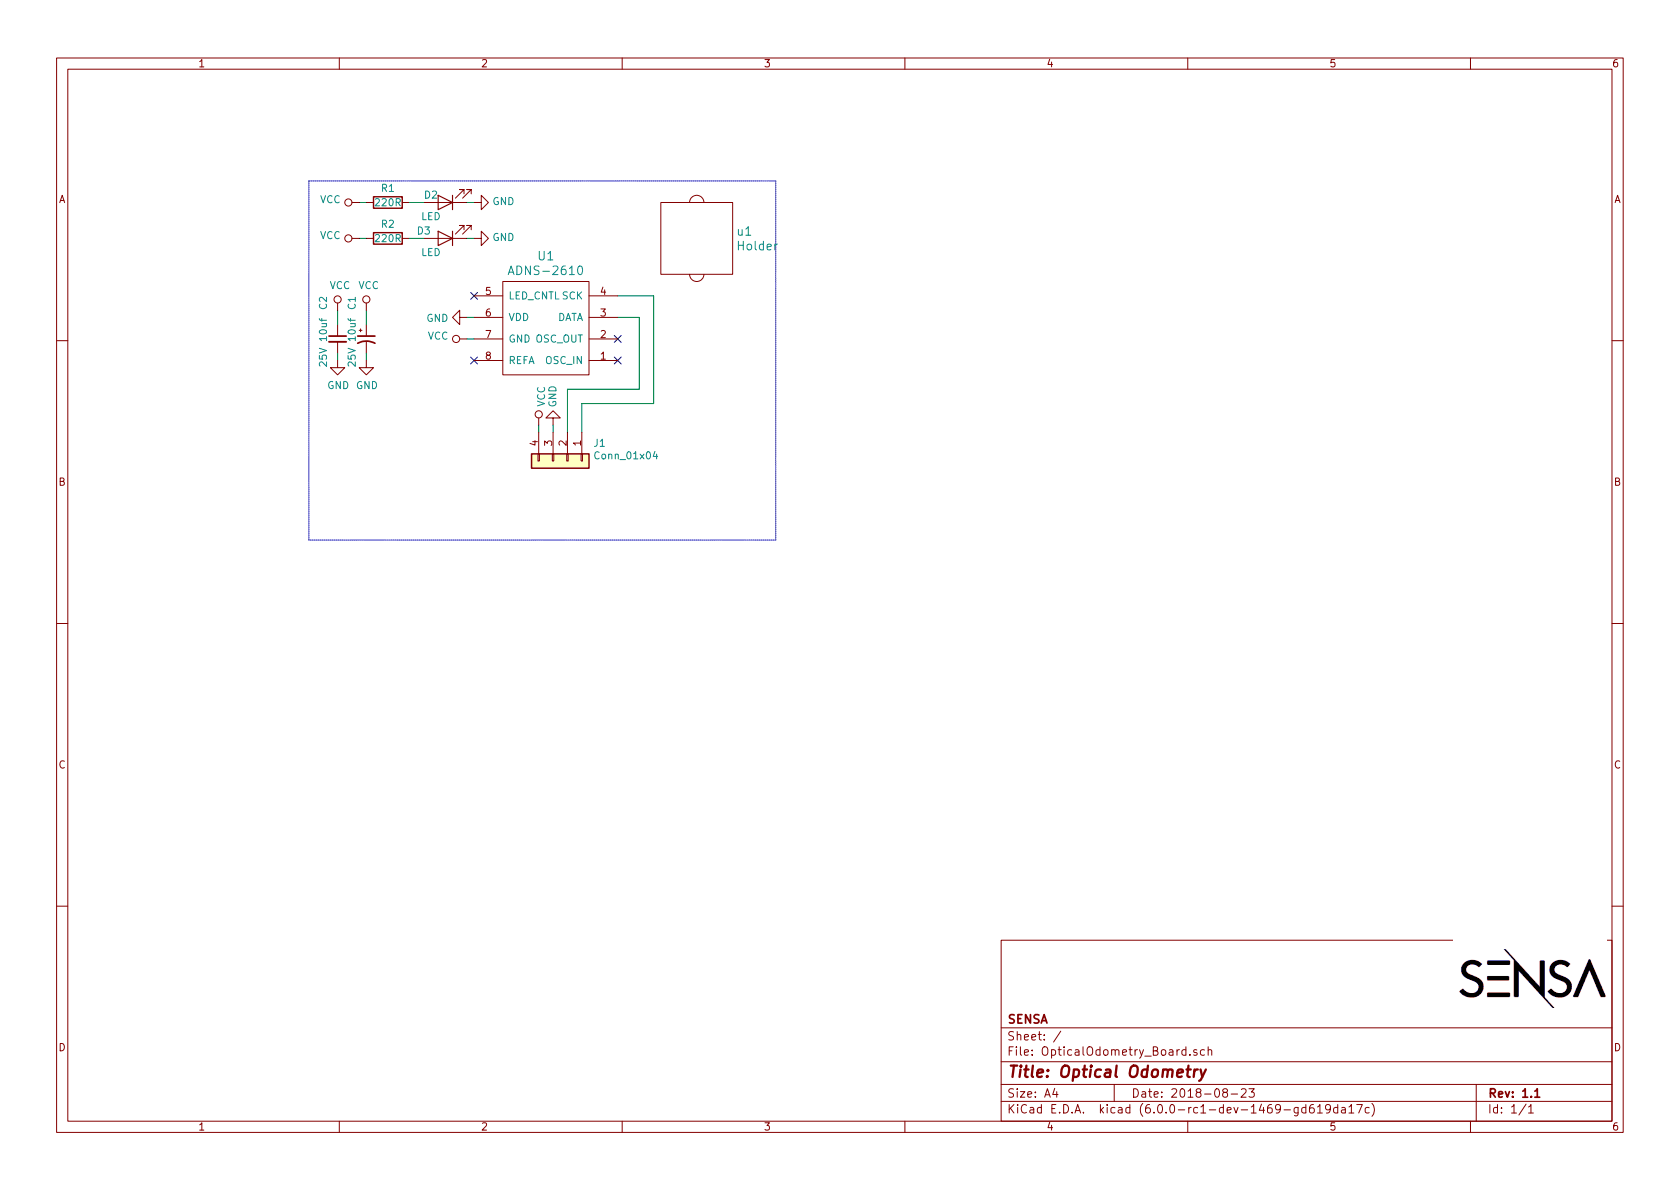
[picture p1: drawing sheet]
EESchema Schematic File Version 4
LIBS:OpticalOdometry_Board-cache
EELAYER 29 0
EELAYER END
$Descr A4 11693 8268
encoding utf-8
Sheet 1 1
Title "Optical Odometry"
Date "2018-08-23"
Rev "1.1"
Comp "SENSA"
Comment1 ""
Comment2 ""
Comment3 ""
Comment4 ""
$EndDescr
Wire Wire Line
	4550 2800 4550 2050
Wire Wire Line
	4550 2050 4300 2050
Wire Wire Line
	4300 2200 4450 2200
Wire Wire Line
	4450 2200 4450 2700
Wire Wire Line
	4550 2800 4050 2800
Wire Wire Line
	4050 2800 4050 3000
$Comp
L Device:CP1_Small C1
U 1 1
P 2550 2350
F 0 "C1" V 2450 2550 50  0000 L CNN
F 1 "25V 10uf" V 2450 2150 50  0000 L CNN
F 2 "Capacitors_SMD:CP_Elec_5x5.7" H 2550 2350 50  0001 C CNN
F 3 "https://www.digikey.com/product-detail/en/panasonic-electronic-components/EEE-1EA100SR/PCE3894TR-ND/766061" H 2550 2350 50  0001 C CNN
	1    2550 2350
	1    0    0    -1  
$EndComp
$Comp
L Device:C_Small C2
U 1 1
P 2350 2350
F 0 "C2" V 2250 2550 50  0000 L CNN
F 1 "25V 10uf" V 2250 2150 50  0000 L CNN
F 2 "Capacitors_SMD:C_0805_HandSoldering" H 2350 2350 50  0001 C CNN
F 3 "https://search.murata.co.jp/Ceramy/image/img/A01X/G101/ENG/GRM21BR61E106MA73-01.pdf" H 2350 2350 50  0001 C CNN
	1    2350 2350
	1    0    0    -1  
$EndComp
$Comp
L Device:R R1
U 1 1
P 2700 1400
F 0 "R1" V 2600 1400 50  0000 C CNN
F 1 "220R" V 2700 1400 50  0000 C CNN
F 2 "Resistors_SMD:R_0603_HandSoldering" V 2630 1400 50  0001 C CNN
F 3 "https://www.digikey.com/product-detail/en/panasonic-electronic-components/ERA-3AEB221V/P220DBCT-ND/1466036" H 2700 1400 50  0001 C CNN
	1    2700 1400
	0    1    1    0   
$EndComp
$Comp
L Device:R R2
U 1 1
P 2700 1650
F 0 "R2" V 2600 1650 50  0000 C CNN
F 1 "220R" V 2700 1650 50  0000 C CNN
F 2 "Resistors_SMD:R_0603_HandSoldering" V 2630 1650 50  0001 C CNN
F 3 "https://www.digikey.com/product-detail/en/panasonic-electronic-components/ERA-3AEB221V/P220DBCT-ND/1466036" H 2700 1650 50  0001 C CNN
	1    2700 1650
	0    1    1    0   
$EndComp
$Comp
L Device:LED D2
U 1 1
P 3100 1400
F 0 "D2" H 3200 1350 50  0000 C CNN
F 1 "LED" H 3200 1500 50  0000 C CNN
F 2 "LEDs:LED_D3.0mm" H 3100 1400 50  0001 C CNN
F 3 "~" H 3100 1400 50  0001 C CNN
	1    3100 1400
	-1   0    0    1   
$EndComp
$Comp
L Device:LED D3
U 1 1
P 3100 1650
F 0 "D3" H 3250 1600 50  0000 C CNN
F 1 "LED" H 3200 1750 50  0000 C CNN
F 2 "LEDs:LED_D3.0mm" H 3100 1650 50  0001 C CNN
F 3 "~" H 3100 1650 50  0001 C CNN
	1    3100 1650
	-1   0    0    1   
$EndComp
Wire Wire Line
	2850 1400 2950 1400
Wire Wire Line
	2850 1650 2950 1650
Wire Wire Line
	3750 2950 3750 3000
Wire Wire Line
	2550 2450 2550 2500
Wire Wire Line
	2350 2450 2350 2500
Wire Wire Line
	3250 2200 3300 2200
Wire Wire Line
	3250 1400 3300 1400
Wire Wire Line
	3250 1650 3300 1650
Wire Notes Line
	2150 1250 2150 3750
Wire Notes Line
	2150 1250 5400 1250
Wire Notes Line
	5400 1250 5400 3750
Wire Notes Line
	5400 3750 2150 3750
Wire Wire Line
	2350 2150 2350 2250
Wire Wire Line
	2550 2150 2550 2250
Wire Wire Line
	2500 1400 2550 1400
Wire Wire Line
	2500 1650 2550 1650
Wire Wire Line
	3250 2350 3300 2350
NoConn ~ 3300 2050
NoConn ~ 3300 2500
NoConn ~ 4300 2350
NoConn ~ 4300 2500
$Comp
L power:VCC #PWR0101
U 1 1
P 3750 2950
F 0 "#PWR0101" H 3750 2800 50  0001 C CNN
F 1 "VCC" V 3768 3077 50  0000 L CNN
F 2 "" H 3750 2950 50  0001 C CNN
F 3 "" H 3750 2950 50  0001 C CNN
	1    3750 2950
	1    0    0    -1  
$EndComp
$Comp
L power:VCC #PWR0102
U 1 1
P 3250 2350
F 0 "#PWR0102" H 3250 2200 50  0001 C CNN
F 1 "VCC" V 3268 2477 50  0000 L CNN
F 2 "" H 3250 2350 50  0001 C CNN
F 3 "" H 3250 2350 50  0001 C CNN
	1    3250 2350
	0    -1   -1   0   
$EndComp
$Comp
L power:VCC #PWR0103
U 1 1
P 2550 2150
F 0 "#PWR0103" H 2550 2000 50  0001 C CNN
F 1 "VCC" H 2567 2323 50  0000 C CNN
F 2 "" H 2550 2150 50  0001 C CNN
F 3 "" H 2550 2150 50  0001 C CNN
	1    2550 2150
	1    0    0    -1  
$EndComp
$Comp
L power:VCC #PWR0104
U 1 1
P 2350 2150
F 0 "#PWR0104" H 2350 2000 50  0001 C CNN
F 1 "VCC" H 2367 2323 50  0000 C CNN
F 2 "" H 2350 2150 50  0001 C CNN
F 3 "" H 2350 2150 50  0001 C CNN
	1    2350 2150
	1    0    0    -1  
$EndComp
$Comp
L power:VCC #PWR0105
U 1 1
P 2500 1650
F 0 "#PWR0105" H 2500 1500 50  0001 C CNN
F 1 "VCC" V 2518 1777 50  0000 L CNN
F 2 "" H 2500 1650 50  0001 C CNN
F 3 "" H 2500 1650 50  0001 C CNN
	1    2500 1650
	0    -1   -1   0   
$EndComp
$Comp
L power:VCC #PWR0106
U 1 1
P 2500 1400
F 0 "#PWR0106" H 2500 1250 50  0001 C CNN
F 1 "VCC" V 2518 1527 50  0000 L CNN
F 2 "" H 2500 1400 50  0001 C CNN
F 3 "" H 2500 1400 50  0001 C CNN
	1    2500 1400
	0    -1   -1   0   
$EndComp
$Comp
L power:GND #PWR0107
U 1 1
P 2350 2500
F 0 "#PWR0107" H 2350 2250 50  0001 C CNN
F 1 "GND" H 2355 2327 50  0000 C CNN
F 2 "" H 2350 2500 50  0001 C CNN
F 3 "" H 2350 2500 50  0001 C CNN
	1    2350 2500
	1    0    0    -1  
$EndComp
$Comp
L power:GND #PWR0108
U 1 1
P 2550 2500
F 0 "#PWR0108" H 2550 2250 50  0001 C CNN
F 1 "GND" H 2555 2327 50  0000 C CNN
F 2 "" H 2550 2500 50  0001 C CNN
F 3 "" H 2550 2500 50  0001 C CNN
	1    2550 2500
	1    0    0    -1  
$EndComp
$Comp
L power:GND #PWR0109
U 1 1
P 3250 2200
F 0 "#PWR0109" H 3250 1950 50  0001 C CNN
F 1 "GND" V 3255 2072 50  0000 R CNN
F 2 "" H 3250 2200 50  0001 C CNN
F 3 "" H 3250 2200 50  0001 C CNN
	1    3250 2200
	0    1    1    0   
$EndComp
$Comp
L power:GND #PWR0110
U 1 1
P 3850 2950
F 0 "#PWR0110" H 3850 2700 50  0001 C CNN
F 1 "GND" V 3850 2750 50  0000 C CNN
F 2 "" H 3850 2950 50  0001 C CNN
F 3 "" H 3850 2950 50  0001 C CNN
	1    3850 2950
	-1   0    0    1   
$EndComp
$Comp
L power:GND #PWR0111
U 1 1
P 3300 1650
F 0 "#PWR0111" H 3300 1400 50  0001 C CNN
F 1 "GND" V 3305 1522 50  0000 R CNN
F 2 "" H 3300 1650 50  0001 C CNN
F 3 "" H 3300 1650 50  0001 C CNN
	1    3300 1650
	0    -1   -1   0   
$EndComp
$Comp
L power:GND #PWR0112
U 1 1
P 3300 1400
F 0 "#PWR0112" H 3300 1150 50  0001 C CNN
F 1 "GND" V 3305 1272 50  0000 R CNN
F 2 "" H 3300 1400 50  0001 C CNN
F 3 "" H 3300 1400 50  0001 C CNN
	1    3300 1400
	0    -1   -1   0   
$EndComp
$Comp
L adns-2610:ADNS-2610-RESCUE-OpticalOdometry_Board U1
U 1 1
P 3800 2150
F 0 "U1" H 3800 2529 60  0000 C CNN
F 1 "ADNS-2610" H 3800 2427 60  0000 C CNN
F 2 "pcb_v1:ADNS-2610" H 3800 2150 60  0001 C CNN
F 3 "" H 3800 2150 60  0001 C CNN
	1    3800 2150
	1    0    0    -1  
$EndComp
$Comp
L adns-2610:Holder u1
U 1 1
P 4850 1650
F 0 "u1" H 5126 1701 60  0000 L CNN
F 1 "Holder" H 5126 1599 60  0000 L CNN
F 2 "pcb_v1:Holder" H 4850 1650 60  0001 C CNN
F 3 "" H 4850 1650 60  0001 C CNN
	1    4850 1650
	1    0    0    -1  
$EndComp
$Comp
L Connector_Generic:Conn_01x04 J1
U 1 1
P 3950 3200
F 0 "J1" V 3825 3380 50  0000 L CNN
F 1 "Conn_01x04" V 3912 3380 50  0000 L CNN
F 2 "Connector_JST:JST_PH_B4B-PH-K_1x04_P2.00mm_Vertical" H 3950 3200 50  0001 C CNN
F 3 "~" H 3950 3200 50  0001 C CNN
	1    3950 3200
	0    1    1    0   
$EndComp
Wire Wire Line
	3850 2950 3850 3000
Wire Wire Line
	3950 3000 3950 2700
Wire Wire Line
	3950 2700 4450 2700
$EndSCHEMATC
